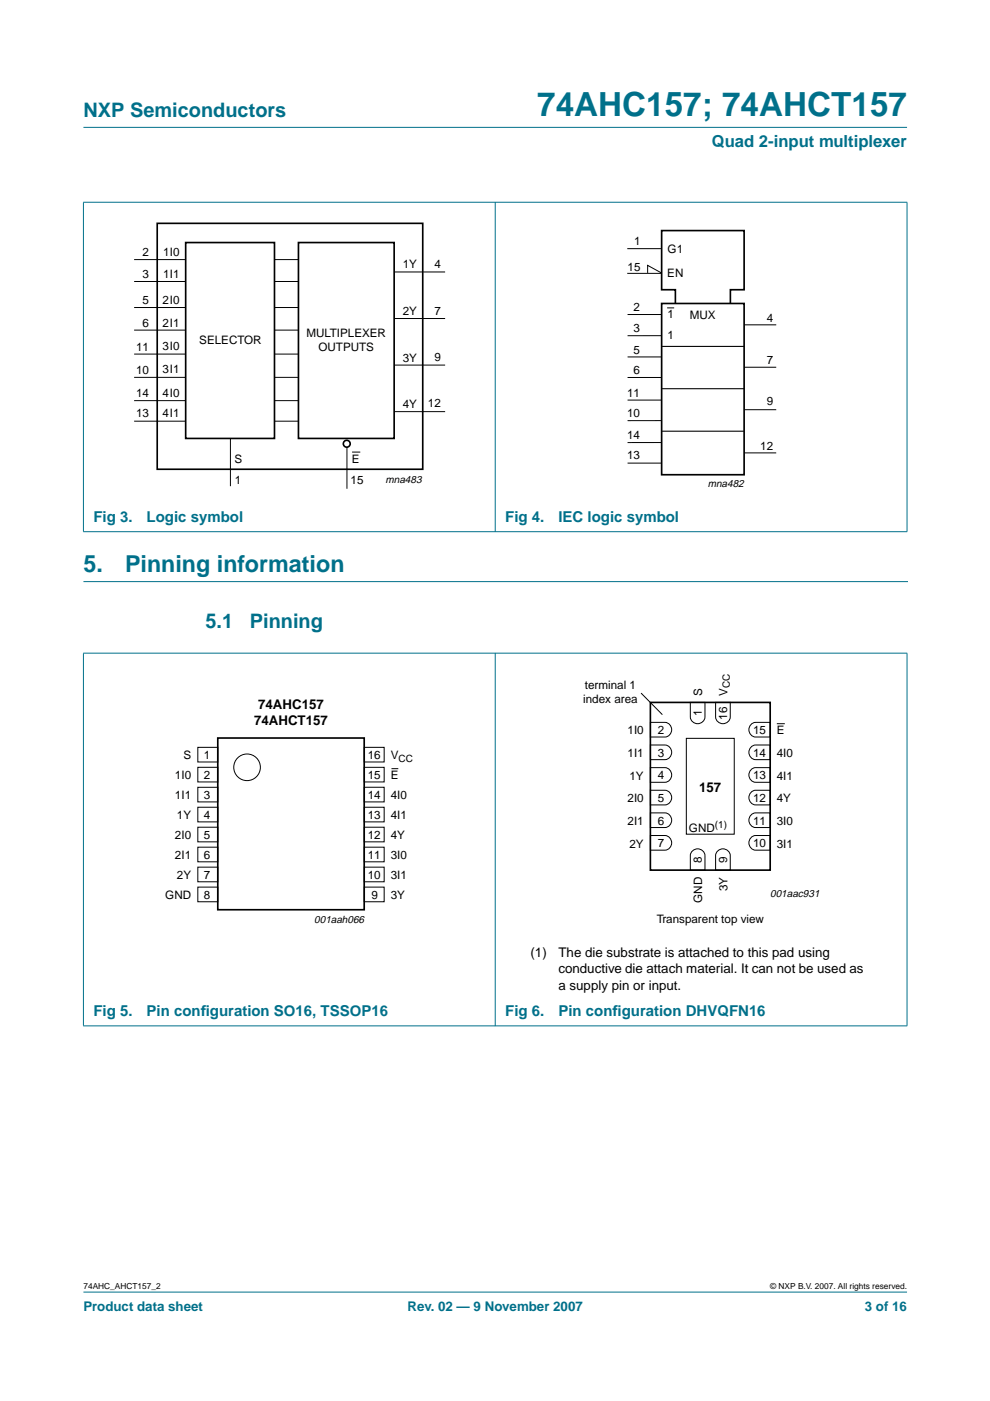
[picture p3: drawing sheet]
<svg xmlns="http://www.w3.org/2000/svg" width="210mm" height="297mm" viewBox="0 0 210 297" stroke-linecap="round" stroke-linejoin="round" font-family="sans-serif">
<g fill="#00708a" stroke="#00708a" stroke-width=".21">
<path d="M17.7 273.9h174.6z"/>
<path d="M17.7 27h174.6z"/>
<path d="M17.7 42.9v69.8z"/>
<path d="M105 42.8v70z"/>
<path d="M192.3 42.9v69.8z"/>
<path d="M17.6 42.9h174.8z"/>
<path d="M17.6 112.7h174.8z"/>
<path d="M17.7 138.5v79z"/>
<path d="M105 138.4v79.2z"/>
<path d="M192.3 138.5v79z"/>
<path d="M17.6 138.5h174.8z"/>
<path d="M17.6 217.5h174.8z"/>
</g>
<path d="M17.7 123.3h174.7" fill="none" stroke="#00708a" stroke-width=".21"/>
<g fill="none" stroke="#000" stroke-width=".35">
<path d="M33.3 47.4h56.3v52.1h-56.3zM39.4 51.4h18.8v41.6h-18.8zM63.3 51.4h20.3v41.6h-20.3zM140.3 64.3h17.5v36.4h-17.5zM143.2 64.3v-2.9h-2.9v-12.5h17.5v12.5h-2.9v2.9M46.2 156.5h31v36.4h-31zM137.9 148.9h25.4v35.6h-25.4z"/>
<circle cx="73.5" cy="94.1" r=".73"/>
</g>
<g fill="none" stroke="#000" stroke-width=".21">
<path d="M28.4 55h10.9M28.4 59.7h10.9M58.3 55h5M58.3 59.7h5M83.6 57.7h10.8M133 52.7h7.3M133 58h7.3M137.3 57.9v-1.6l2.9 1.6M28.4 65.2h10.9M28.4 70h10.9M28.4 75.1h10.9M58.3 65.2h5"/>
<path d="M58.3 70h5M58.3 75.1h5M83.6 67.5h10.8M83.6 77.4h10.8M133.1 66.7h7.2M133.1 75.7h7.2M140.3 71.2h-7.2M141.5 65.3h1.4M157.8 68.9h6.8M157.8 77.9h6.8M28.4 80h10.9M28.4 84.9h10.9"/>
<path d="M28.4 89.3h10.9M48.9 93.1v10M58.3 80h5M58.3 84.9h5M58.3 89.3h5M73.6 94.8v8.8M74.6 95.9h1.8M83.6 87.3h10.8M133.1 80h7.2M133.1 84.8h7.2M133.1 98.2h7.2M140.3 89.2h-7.2"/>
<path d="M140.3 93.8h-7.2M157.8 86.9h6.8M157.8 96h6.8M41.9 158.5h4.3v3.1h-4.3zM77.2 158.5h4.3v3.1h-4.3zM135.9 146.9l4.5 4.6M137.9 158h3.1a1.56 1.56 0 0 1 1.4 1.5 1.56 1.56 0 0 1-1.4 1.6h-3.1zM137.9 153.2h3.1a1.56 1.56 0 0 1 1.4 1.5 1.56 1.56 0 0 1-1.4 1.6h-3.1zM145.5 156.5h10.2v20.4h-10.2zM146.4 148.9h3.1v3.1a1.56 1.56 0 0 1-1.6 1.4 1.56 1.56 0 0 1-1.5-1.4zM151.7 148.9h3.1v3.1a1.56 1.56 0 0 1-1.5 1.4 1.56 1.56 0 0 1-1.6-1.4zM159.4 158.3l.8-.3h3.1v3.1h-3.1a1.57 1.57 0 0 1-1.4-1.2 1.57 1.57 0 0 1 .6-1.6z"/>
<path d="M159.4 153.5l.8-.3h3.1v3.1h-3.1a1.57 1.57 0 0 1-1.4-1.2 1.57 1.57 0 0 1 .6-1.6zM164.7 153.4h1.7M41.9 162.7h4.3v3.1h-4.3zM41.9 166.9h4.3v3.1h-4.3zM41.9 171.2h4.3v3.1h-4.3zM41.9 175.4h4.3v3.1h-4.3zM41.9 179.6h4.3v3.1h-4.3zM77.2 175.4h4.3v3.1h-4.3zM77.2 179.6h4.3v3.1h-4.3zM77.2 166.9h4.3v3.1h-4.3zM77.2 171.2h4.3v3.1h-4.3zM77.2 162.7h4.3v3.1h-4.3z"/>
<path d="M83 163h1.4M137.9 177.1h3.1a1.56 1.56 0 0 1 1.4 1.6 1.56 1.56 0 0 1-1.4 1.6h-3.1zM137.9 172.3h3.1a1.56 1.56 0 0 1 1.4 1.6 1.56 1.56 0 0 1-1.4 1.6h-3.1zM137.9 167.6h3.1a1.56 1.56 0 0 1 1.4 1.5 1.56 1.56 0 0 1-1.4 1.6h-3.1zM137.9 162.8h3.1a1.56 1.56 0 0 1 1.4 1.5 1.56 1.56 0 0 1-1.4 1.6h-3.1zM159.4 177.5l.8-.4h3.1v3.2h-3.1a1.57 1.57 0 0 1-1.4-1.2 1.57 1.57 0 0 1 .6-1.6zM159.4 172.7l.8-.4h3.1v3.2h-3.1a1.57 1.57 0 0 1-1.4-1.2 1.57 1.57 0 0 1 .6-1.6zM159.4 167.9l.8-.3h3.1v3.1h-3.1a1.57 1.57 0 0 1-1.4-1.2 1.57 1.57 0 0 1 .6-1.6zM159.4 163.1l.8-.3h3.1v3.1h-3.1a1.57 1.57 0 0 1-1.4-1.2 1.57 1.57 0 0 1 .6-1.6zM41.9 183.9h4.3v3.1h-4.3zM41.9 188.1h4.3v3.1h-4.3zM77.2 183.9h4.3v3.1h-4.3z"/>
<path d="M77.2 188.1h4.3v3.1h-4.3zM146.7 180.5a1.57 1.57 0 0 1 1.7-.5 1.57 1.57 0 0 1 1.1 1.4v3.1h-3.1v-3.1zM152 180.5a1.57 1.57 0 0 1 1.7-.5 1.57 1.57 0 0 1 1.1 1.4v3.1h-3.1v-3.1z"/>
<circle cx="52.4" cy="162.7" r="2.82"/>
</g>
<path d="M140.3 73.4h17.5M140.3 91.4h17.5M140.3 82.4h17.5" fill="none" stroke="#000" stroke-width=".23"/>
<text font-size="7.1" fill="#00708a" x="113.9" y="24.7">74AHC157; 74AHCT157</text>
<g font-size="4.9" fill="#00708a">
<text x="17.7" y="121.3">5.</text>
<text x="26.5" y="121.3">Pinning information</text>
</g>
<g font-size="4.2" fill="#00708a">
<text x="17.7" y="24.9">NXP Semiconductors</text>
<text x="43.6" y="133.2">5.1</text>
<text x="53" y="133.2">Pinning</text>
</g>
<text font-size="3.5" fill="#00708a" x="150.9" y="31.1">Quad 2-input multiplexer</text>
<g font-size="3.2" fill="#00708a">
<text x="19.8" y="110.6">Fig 3.</text>
<text x="31.1" y="110.6">Logic symbol</text>
<text x="107.1" y="110.6">Fig 4.</text>
<text x="118.4" y="110.6">IEC logic symbol</text>
<text x="19.8" y="215.4">Fig 5.</text>
<text x="31.1" y="215.4">Pin conf</text>
<text x="42.6" y="215.4">iguration SO16, TSSOP16</text>
<text x="107.1" y="215.4">Fig 6.</text>
<text x="118.4" y="215.4">Pin conf</text>
<text x="129.9" y="215.4">iguration DHVQFN16</text>
</g>
<g font-size="2.8">
<text x="53.9" y="153.6">74AHCT157</text>
<text x="54.7" y="150.3">74AHC157</text>
<text x="148.2" y="167.8">157</text>
<text x="112.5" y="202.8">(1)</text>
<text x="118.4" y="202.8">The die substrate is attached to this pad using</text>
<text x="118.4" y="206.3">conductive die attach material. It can not be used as</text>
<text x="118.4" y="209.9">a supply pin or input.</text>
</g>
<g font-size="2.8" fill="#00708a">
<text x="17.7" y="278">Product data sheet</text>
<text x="86.4" y="278">Rev. 02 — 9 November 2007</text>
<text x="183.4" y="278">3 of 16</text>
</g>
<g font-size="2.5">
<text x="134.4" y="51.9">1</text>
<text x="141.6" y="53.6">G1</text>
<text x="30.2" y="59">3</text>
<text x="30.2" y="54.4">2</text>
<text x="34.6" y="54.2">1I0</text>
<text x="34.6" y="59">1I1</text>
<text x="85.4" y="56.8">1Y</text>
<text x="92.1" y="56.9">4</text>
<text x="133.1" y="57.4">15</text>
<text x="141.5" y="58.6">EN</text>
<text x="30.2" y="64.5">5</text>
<text x="34.4" y="64.4">2I0</text>
<text x="134.3" y="66">2</text>
<text x="30.2" y="69.3">6</text>
<text x="34.4" y="69.3">2I1</text>
<text x="65" y="71.4">MULTIPLEXER</text>
<text x="85.4" y="66.7">2Y</text>
<text x="92.1" y="66.7">7</text>
<text x="134.3" y="70.5">3</text>
<text x="141.5" y="67.4">1</text>
<text x="141.5" y="71.8">1</text>
<text x="146.3" y="67.6">MUX</text>
<text x="162.6" y="68.2">4</text>
<text x="28.8" y="74.3">11</text>
<text x="34.4" y="74.2">3I0</text>
<text x="42.3" y="73">SELECTOR</text>
<text x="67.5" y="74.4">OUTPUTS</text>
<text x="85.4" y="76.6">3Y</text>
<text x="92.1" y="76.5">9</text>
<text x="134.3" y="75">5</text>
<text x="162.6" y="77.1">7</text>
<text x="28.8" y="79.2">10</text>
<text x="34.4" y="79.2">3I1</text>
<text x="134.3" y="79.3">6</text>
<text x="28.8" y="84.1">14</text>
<text x="28.8" y="88.5">13</text>
<text x="34.4" y="84.1">4I0</text>
<text x="34.4" y="88.4">4I1</text>
<text x="85.4" y="86.4">4Y</text>
<text x="90.7" y="86.3">12</text>
<text x="133" y="88.3">10</text>
<text x="133" y="84.1">11</text>
<text x="162.6" y="86">9</text>
<text x="133" y="93.2">14</text>
<text x="161.2" y="95.3">12</text>
<text x="49.7" y="98.2">S</text>
<text x="74.6" y="98.2">E</text>
<text x="133" y="97.4">13</text>
<text x="49.8" y="102.7">1</text>
<text x="74.3" y="102.7">15</text>
<text x="123.7" y="149.1">index area</text>
<text x="124" y="146.1">terminal 1</text>
<text x="148.9" y="147.5" transform="rotate(-90 148.9 147.5)">S</text>
<text x="154.3" y="147.5" transform="rotate(-90 154.3 147.5)">V</text>
<text x="133.1" y="155.7">1I0</text>
<text x="139.5" y="155.6">2</text>
<text x="148.8" y="151.9" transform="rotate(-90 148.8 151.9)">1</text>
<text x="154.2" y="152.6" transform="rotate(-90 154.2 152.6)">16</text>
<text x="159.7" y="155.6">15</text>
<text x="164.7" y="155.7">E</text>
<text x="38.9" y="161">S</text>
<text x="43.2" y="160.9">1</text>
<text x="78" y="160.9">16</text>
<text x="82.9" y="161">V</text>
<text x="133.1" y="160.5">1I1</text>
<text x="139.5" y="160.4">3</text>
<text x="159.7" y="160.4">14</text>
<text x="164.7" y="160.5">4I0</text>
<text x="37.1" y="165.2">1I0</text>
<text x="43.2" y="165.2">2</text>
<text x="78" y="165.2">15</text>
<text x="82.9" y="165.2">E</text>
<text x="133.5" y="165.3">1Y</text>
<text x="139.5" y="165.2">4</text>
<text x="159.7" y="165.2">13</text>
<text x="164.7" y="165.3">4I1</text>
<text x="37.1" y="169.5">1I1</text>
<text x="37.5" y="173.7">1Y</text>
<text x="43.2" y="169.4">3</text>
<text x="43.2" y="173.6">4</text>
<text x="78" y="169.4">14</text>
<text x="78" y="173.6">13</text>
<text x="82.9" y="169.5">4I0</text>
<text x="82.9" y="173.7">4I1</text>
<text x="133.1" y="170.1">2I0</text>
<text x="139.5" y="170">5</text>
<text x="159.7" y="170">12</text>
<text x="164.7" y="170.1">4Y</text>
<text x="37.1" y="177.9">2I0</text>
<text x="43.2" y="177.9">5</text>
<text x="78" y="177.9">12</text>
<text x="82.9" y="177.9">4Y</text>
<text x="133.1" y="174.9">2I1</text>
<text x="133.5" y="179.7">2Y</text>
<text x="139.5" y="179.6">7</text>
<text x="139.5" y="174.8">6</text>
<text x="146.1" y="176.3">GND</text>
<text x="159.7" y="179.6">10</text>
<text x="159.7" y="174.8">11</text>
<text x="164.7" y="179.7">3I1</text>
<text x="164.7" y="174.9">3I0</text>
<text x="37.1" y="182.2">2I1</text>
<text x="43.2" y="182.1">6</text>
<text x="78" y="182.1">11</text>
<text x="82.9" y="182.2">3I0</text>
<text x="148.8" y="182.9" transform="rotate(-90 148.8 182.9)">8</text>
<text x="154.2" y="182.9" transform="rotate(-90 154.2 182.9)">9</text>
<text x="35" y="190.6">GND</text>
<text x="37.5" y="186.4">2Y</text>
<text x="43.2" y="186.3">7</text>
<text x="43.2" y="190.6">8</text>
<text x="78" y="186.3">10</text>
<text x="78.8" y="190.6">9</text>
<text x="82.9" y="186.4">3I1</text>
<text x="82.9" y="190.6">3Y</text>
<text x="148.9" y="191.4" transform="rotate(-90 148.9 191.4)">GND</text>
<text x="154.3" y="189" transform="rotate(-90 154.3 189)">3Y</text>
<text x="139.3" y="195.8">Transparent top view</text>
</g>
<g font-size="2.2">
<text x="81.7" y="102.3">mna483</text>
<text x="150.1" y="103.2">mna482</text>
<text x="163.3" y="190.1">001aac931</text>
<text x="66.6" y="195.7">001aah066</text>
</g>
<g font-size="2.1">
<text x="154.8" y="145.9" transform="rotate(-90 154.8 145.9)">CC</text>
<text x="84.5" y="161.5">CC</text>
<text x="151.6" y="175.6">(1)</text>
</g>
<g font-size="1.8">
<text x="17.7" y="273.4">74AHC_AHCT157_2</text>
<text x="163.3" y="273.4">© NXP B.V. 2007. All rights reserved.</text>
</g>
</svg>
